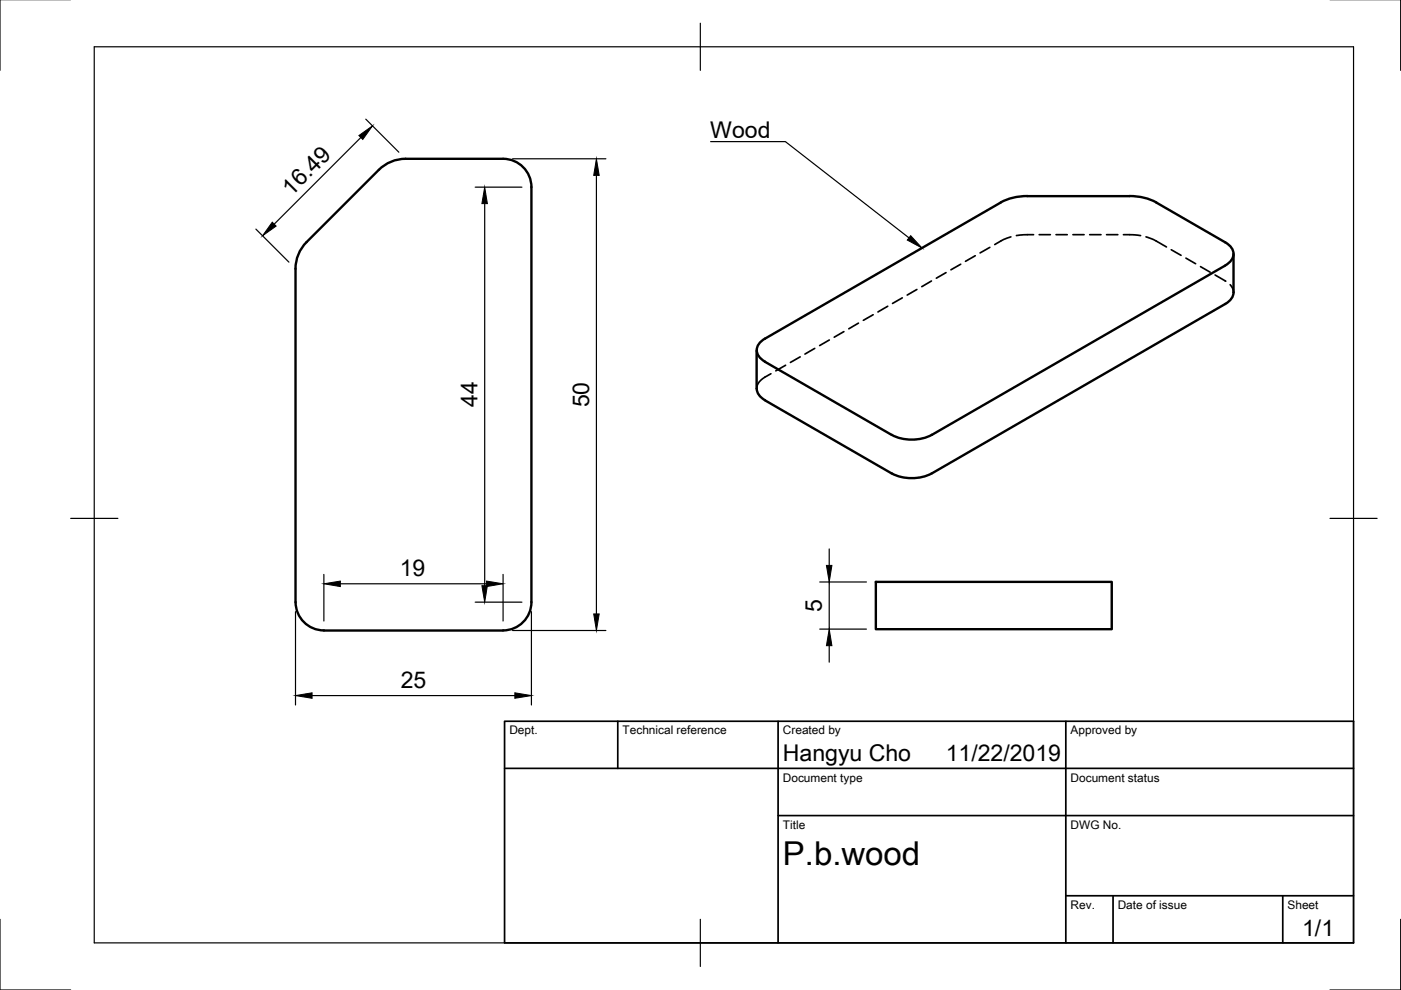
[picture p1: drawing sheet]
<svg xmlns="http://www.w3.org/2000/svg" width="297mm" height="210mm" viewBox="0 0 297 210" stroke-linecap="round" stroke-linejoin="round" font-family="sans-serif">
<!-- layer: Visible -->
<path d="M80.3 36l-15.3 15.3a8 8 0 0 0-2.3 5.7v70.7M80.3 36a8 8 0 0 1 5.7-2.3h20.7a6 6 0 0 1 6 6M112.7 39.7v88M217.8 41.6h21.7M217.8 41.6a11.6 11.6 0 0 0-5.6 1.3l-50 28.9M239.5 41.6a11.3 11.3 0 0 1 5.7 1.3l14.6 8.5a2.54 2.54 0 0 1 1.2 3.9l-1.2 1-62.3 35.9M261.5 53.8v8.2a3 3 0 0 1-1.7 2.4l-62.3 36a9.5 9.5 0 0 1-8.4 0l-27.4-15.9a2.79 2.79 0 0 1-1.3-2.1v-8.2M162.2 71.8a2.54 2.54 0 0 0-1.2 3.9l1.2 1 26.9 15.5M189.1 92.2a9.4 9.4 0 0 0 8.4 0M62.7 127.7a6 6 0 0 0 6 6M112.7 127.7a6 6 0 0 1-6 6h-38M185.7 123.4h50v10h-50z" fill="none" stroke="#000" stroke-width=".51"/>
<!-- layer: Hidden -->
<g fill="none" stroke="#000" stroke-width=".36">
<path d="M197.5 59.6l-2.1 1.2M200.6 57.8l-2.1 1.2M203.7 56l-2.1 1.2M206.8 54.2l-2.1 1.2M209.9 52.4l-2.1 1.2M214.3 50.2l-1.6 .6-1.8 1.1M219.1 49.8l-3.6 .1M220.3 49.8h2.4M223.9 49.8h2.4M227.5 49.8h2.3M231 49.8h2.4M234.6 49.8h2.4"/>
<path d="M238.2 49.8l3.6 .1M243 50.2l.3 .1a14.5 14.5 0 0 1 4 2.1M248.3 53l2.1 1.1M251.4 54.7l2.1 1.2M254.5 56.5l2.1 1.2M257.6 58.3l2.3 1.3M163.4 79.2l-1.7 1.1-.7 .6-.4 .8-.2 .7M166.6 77.4l-2.1 1.2M169.7 75.7l-2.1 1.1M172.7 73.9l-2 1.2M175.8 72.1l-2 1.2M178.9 70.3l-2 1.2"/>
<path d="M182 68.5l-2 1.2M185.1 66.7l-2.1 1.2M188.2 64.9l-2.1 1.2M191.3 63.2l-2.1 1.1M194.4 61.4l-2.1 1.2M260.8 60.4l.6 .8 .1 .8"/>
</g>
<!-- layer: Border -->
<path d="M0 -.1v15M297 -.1v15M20 9.9h267v190h-267zM148.5 4.9v10M15 109.9h10M282 109.9h10M0 194.9v15h15M148.5 194.9v10M297 194.9v15h-15" fill="none" stroke="#000" stroke-width=".25"/>
<!-- layer: TitleBlock -->
<path d="M107 152.9h180v47h-180zM131 152.9v10M165 152.9v47M226 152.9v47M107 162.9h180M165 172.9h122M226 189.9h61M236 189.9v10M272 189.9v10" fill="none" stroke="#000" stroke-width=".36"/>
<!-- layer: Dimensions -->
<g fill="none" stroke="#000" stroke-width=".25">
<path d="M76.5 29.2l-18.4 18.3M77.6 25.3l7 7M100.8 39.7h9.9M108.7 33.7h19.8M126.4 37.2v93M54.3 48.6l7 7M102.8 43.2v81M175.8 116.4v3.5M62.7 129.7v19.8M68.7 121.8v9.9M72.2 123.8h31M100.8 127.7h9.9"/>
<path d="M106.7 121.8v9.9M108.7 133.7h19.8M112.7 129.7v19.8M173.8 123.4h9.9M173.8 133.4h9.9M175.8 123.4v10M175.8 136.9v3.5M66.2 147.5h43"/>
</g>
<path d="M76.1 28.7l2.9-2-2.1 2.9zM126.4 33.7l.6 3.5h-1.1zM57.7 47.1l.8 .8-2.8 2.1zM102.8 39.7l.5 3.5h-1.1zM175.2 119.9h1.2l-.6 3.5zM68.7 123.8l3.5-.6v1.2zM102.2 124.2h1.1l-.5 3.5zM103.2 123.2l3.5 .6-3.5 .6zM125.9 130.2h1.1l-.6 3.5zM175.8 133.4l.6 3.5h-1.2zM62.7 147.5l3.5-.6v1.2zM109.2 146.9l3.5 .6-3.5 .6z" fill="#000" stroke="#000" stroke-width=".21"/>
<!-- layer: Annotations -->
<path d="M193.1 50l2.4 2.6-3.1-1.7z" fill="#000" stroke="#000" stroke-width=".21"/>
<path d="M150.7 30h15.8l26.2 20.4" fill="none" stroke="#000" stroke-width=".25"/>
<text font-size="7" x="166" y="183.4">P.b.wood</text>
<g font-size="4.9">
<text x="150.6" y="29.3">Wood</text>
<text x="61.8" y="41.7" transform="rotate(-45 61.8 41.7)">16.49</text>
<text x="101.3" y="86.3" transform="rotate(-90 101.3 86.3)">44</text>
<text x="124.9" y="86.4" transform="rotate(-90 124.9 86.4)">50</text>
<text x="84.8" y="122.2">19</text>
<text x="174.2" y="129.7" transform="rotate(-90 174.2 129.7)">5</text>
<text x="85" y="145.9">25</text>
<text x="166" y="161.4">Hangyu Cho</text>
<text x="200.5" y="161.4">11/22/2019</text>
<text x="276.1" y="198.5">1/1</text>
</g>
<g font-size="2.5">
<text x="108" y="155.7">Dept.</text>
<text x="132" y="155.7">Technical reference</text>
<text x="166" y="155.7">Created by</text>
<text x="227" y="155.7">Approved by</text>
<text x="166" y="165.7">Document type</text>
<text x="227" y="165.7">Document status</text>
<text x="166" y="175.7">Title</text>
<text x="227" y="175.7">DWG No.</text>
<text x="227" y="192.7">Rev.</text>
<text x="237" y="192.7">Date of issue</text>
<text x="273" y="192.7">Sheet</text>
</g>
</svg>
